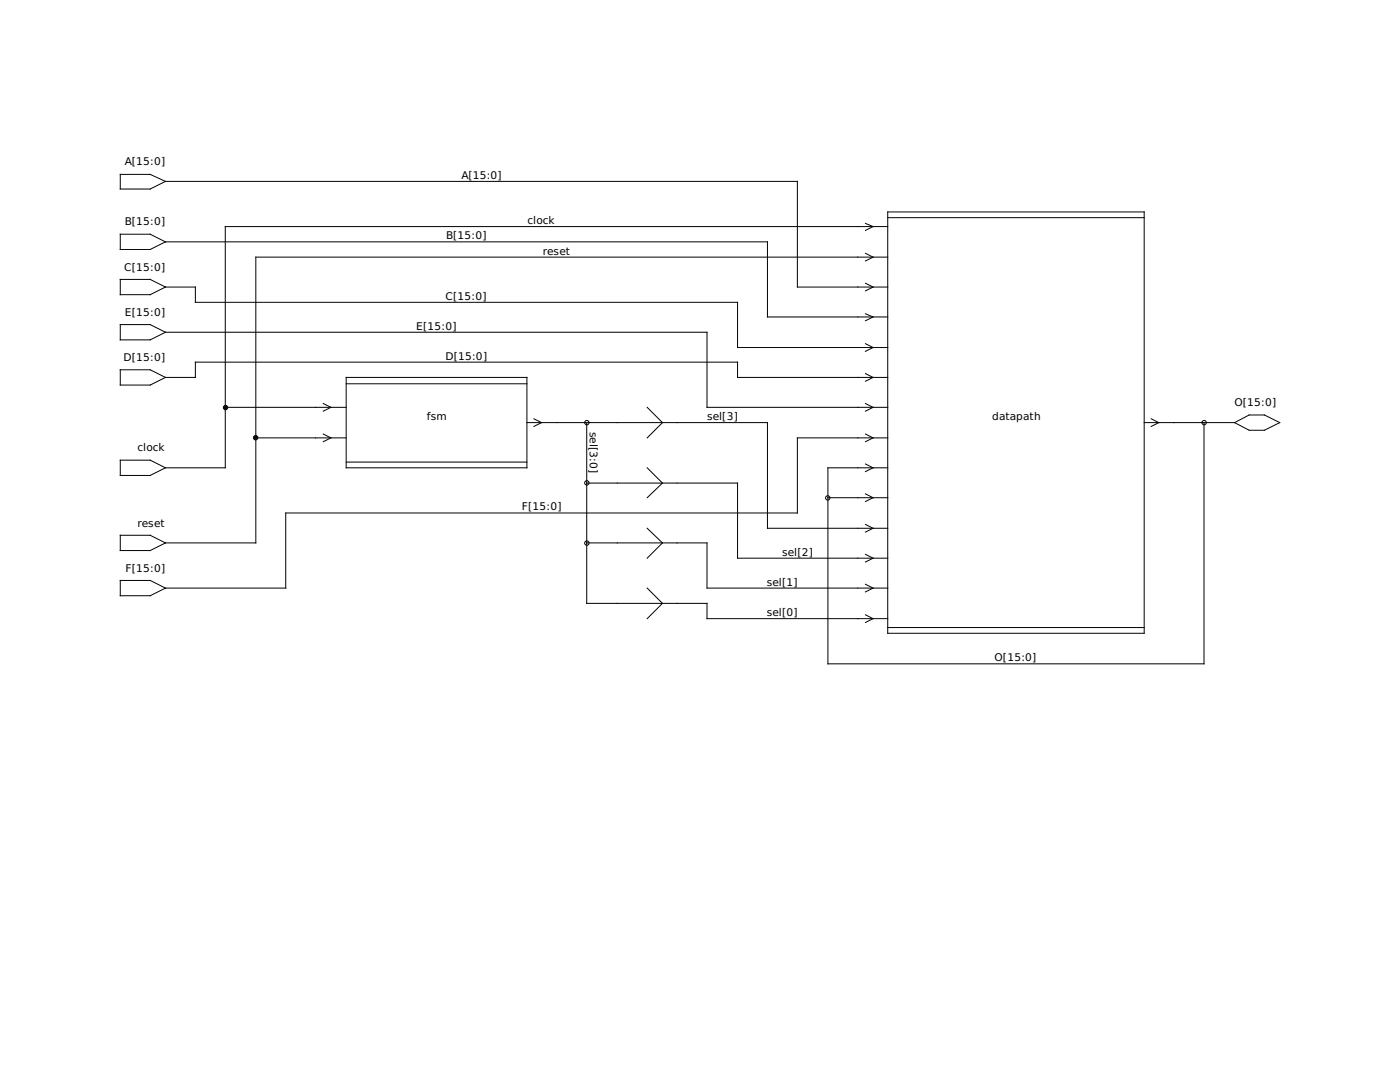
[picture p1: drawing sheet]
<svg xmlns="http://www.w3.org/2000/svg" width="279mm" height="216mm" viewBox="0 0 279 216" stroke-linecap="round" stroke-linejoin="round" font-family="sans-serif">
<g fill="none" stroke="#000" stroke-width=".2">
<path d="M24 34.8h6l3 1.4-3 1.5h-6zM33 36.2h126.1v21.1h18.1M24 46.7h6l3 1.6-3 1.5h-6zM24 55.8h6l3 1.5-3 1.5h-6zM33 57.3h6v3h108.2v9h30M33 48.3h120.2v14.9h24M172.7 44.6l1.5 .6-1.5 .8M172.7 50.5l1.5 .8-1.5 .8M172.7 56.5l1.5 .8-1.5 .7M177.2 42.3h51.1v84.1h-51.1zM177.2 43.4h51.1M177.2 45.2h-132.2v48.1h-12"/>
<path d="M177.2 51.3h-126.1v57h-18.1M24 64.8h6l3 1.5-3 1.5h-6zM24 73.8h6l3 1.5-3 1.5h-6zM33 75.3h6v-3h108.2v3h30M33 66.3h108.1v15h36.1M69.1 75.3h36.1v18h-36.1zM69.1 76.6h36.1M172.7 68.6l1.5 .7-1.5 .8M172.7 74.5l1.5 .8-1.5 .8M172.7 62.6l1.5 .6-1.5 .8M24 91.8h6l3 1.5-3 1.6h-6zM45 81.3h24.1"/>
<path d="M51.1 87.4h18M64.5 80.5l1.5 .8-1.5 .7M64.5 86.6l1.5 .8-1.5 .7M69.1 92.2h36.1M105.2 84.3h48v21.1h24M106.6 83.6l1.5 .7-1.5 .8M117.1 84.3v36.1h24v3h36.1M117.1 96.4h30.1v15h30M129.2 81.3l3 3-3 3.1M129.2 93.3l3 3.1-3 2.9M165.2 99.3h12M172.7 86.6l1.5 .8-1.5 .7"/>
<path d="M172.7 80.5l1.5 .8-1.5 .7M172.7 92.6l1.5 .7-1.5 .8M172.7 98.6l1.5 .7-1.5 .8M177.2 87.4h-18.1v15h-102.1v14.9h-24M228.3 84.3h18.1M229.7 83.6l1.6 .7-1.6 .8M240.3 84.3v48.2h-75.1v-39.2h12M246.4 84.3l2.9-1.5h3l3.1 1.5-3.1 1.6h-3zM24 106.8h6l3 1.5-3 1.6h-6zM24 115.8h6l3 1.5-3 1.6h-6zM117.1 108.3h24v9h36.1M129.2 117.3l3 3.1-3 3"/>
<path d="M129.2 105.4l3 2.9-3 3.1M172.7 110.6l1.5 .8-1.5 .7M172.7 104.6l1.5 .8-1.5 .8M172.7 116.6l1.5 .7-1.5 .8M172.7 122.7l1.5 .7-1.5 .8M177.2 125.2h51.1"/>
<circle cx="117.1" cy="96.4" r=".44"/>
<circle cx="117.1" cy="84.3" r=".44"/>
<circle cx="165.2" cy="99.4" r=".44"/>
<circle cx="240.3" cy="84.3" r=".44"/>
<circle cx="117.1" cy="108.4" r=".44"/>
</g>
<g fill="#000" stroke="#000" stroke-width=".2">
<circle cx="45" cy="81.3" r=".44"/>
<circle cx="51" cy="87.3" r=".44"/>
</g>
<g font-size="2.1">
<text x="24.9" y="33">A[15:0]</text>
<text x="92.1" y="35.8">A[15:0]</text>
<text x="24.9" y="45">B[15:0]</text>
<text x="89" y="47.8">B[15:0]</text>
<text x="105.3" y="44.7">clock</text>
<text x="24.8" y="54">C[15:0]</text>
<text x="108.3" y="50.8">reset</text>
<text x="88.9" y="59.8">C[15:0]</text>
<text x="24.9" y="63">E[15:0]</text>
<text x="83.1" y="65.8">E[15:0]</text>
<text x="88.9" y="71.8">D[15:0]</text>
<text x="24.6" y="72">D[15:0]</text>
<text x="85.2" y="83.8">fsm</text>
<text x="141.1" y="83.8">sel[3]</text>
<text x="198" y="83.8">datapath</text>
<text x="246.4" y="81">O[15:0]</text>
<text x="117.7" y="86.1" transform="rotate(90 117.7 86.1)">sel[3:0]</text>
<text x="27.4" y="90">clock</text>
<text x="104.1" y="101.9">F[15:0]</text>
<text x="27.4" y="105.2">reset</text>
<text x="156.1" y="110.9">sel[2]</text>
<text x="25" y="114.2">F[15:0]</text>
<text x="153" y="116.8">sel[1]</text>
<text x="153" y="122.9">sel[0]</text>
<text x="198.5" y="132">O[15:0]</text>
</g>
</svg>
